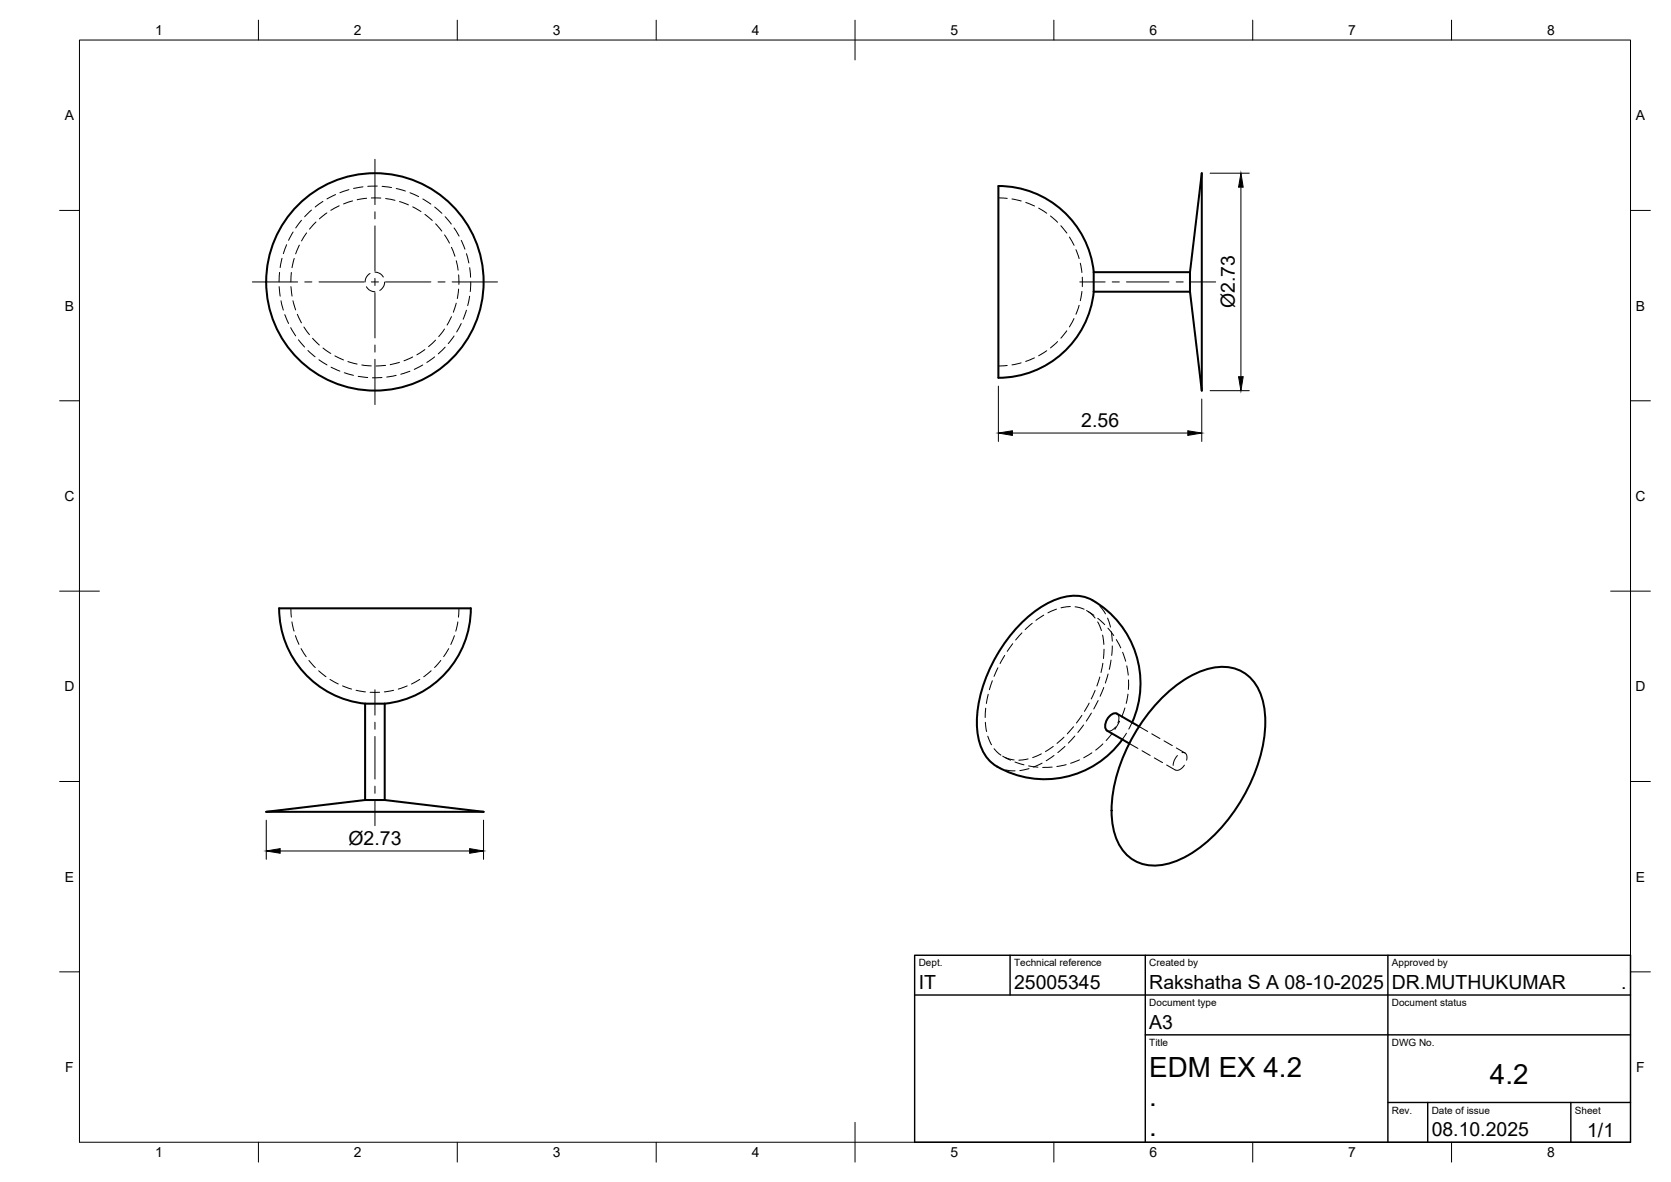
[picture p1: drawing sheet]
<svg xmlns="http://www.w3.org/2000/svg" width="420mm" height="297mm" viewBox="0 0 420 297" stroke-linecap="round" stroke-linejoin="round" font-family="sans-serif">
<!-- layer: Visible -->
<g fill="none" stroke="#000" stroke-width=".51">
<path d="M275 68.4v4.9M275 68.4h24.2M275 68.4a24 24 0 0 0-24-21.6v48.1a24 24 0 0 0 24-21.6M299.2 68.4l3-24.9v54.7l-3-24.9h-24.2M299.2 68.4v4.9M70.2 152.9h48.1a24 24 0 0 1-21.6 23.9M70.2 152.9a24.1 24.1 0 0 0 21.6 23.9M96.7 176.8h-4.9v24.2l-24.9 3h54.7l-24.9-3M96.7 176.8v24.2M292.7 174.9a25 25 0 0 1 12.9-7.2 10.2 10.2 0 0 1 11.9 8.2 31.8 31.8 0 0 1-3.1 20.9 41.2 41.2 0 0 1-15.6 18.1 14.4 14.4 0 0 1-12.4 1.9 11.4 11.4 0 0 1-6.6-9.3 34.7 34.7 0 0 1 4.3-21l2.1-3.7a43.9 43.9 0 0 1 6.5-7.9zM284.7 181.6a24 24 0 0 0-11.2-31.3 12.9 12.9 0 0 0-10.9 1.7 37.6 37.6 0 0 0-17 29.6 12.9 12.9 0 0 0 4 10.3 24 24 0 0 0 32.6-6.1M286.4 182.6l-5.5-3.3a2.17 2.17 0 0 0-2.5 1.5 2.17 2.17 0 0 0 0 2.8l5.6 3.2"/>
<path d="M91.8 201h4.9"/>
<circle cx="94.3" cy="70.8" r="27.3"/>
</g>
<!-- layer: Hidden -->
<g fill="none" stroke="#000" stroke-width=".25">
<path d="M73.7 58.3l-1.1 2.1M75.8 55.4l-1.4 1.9M77.1 58.5l-1.3 2M78.3 52.8l-1.7 1.7M79.4 55.8l-1.6 1.8M81.2 50.6l-2 1.4M82.2 53.5l-1.9 1.5M84.4 48.9l-2.2 1.1M85.3 51.7l-2.1 1.2M87.7 47.7l-2.2 .7M88.6 50.5l-2.2 .8M91.3 47l-2.4 .4"/>
<path d="M92.2 49.8l-2.4 .4M93.4 49.7l2.4 .1M94.9 46.8h-2.4M96.1 46.8l2.3 .3M97 49.9l2.3 .4M99.6 47.4l2.3 .6M100.5 50.7l2.2 .8M103.1 48.4l2.2 1M103.8 52l2.1 1.2M106.3 50l2 1.3M106.8 53.9l1.9 1.5M109.3 52l1.8 1.6"/>
<path d="M109.5 56.2l1.6 1.9M111.8 59l1.2 2.1M111.9 54.5l1.6 1.8M114.2 57.3l1.2 2M251 49.7l2.3 .2M254.4 50l2.4 .5M257.9 50.9l2.2 .9M261.2 52.3l2 1.3M264.1 54.3l1.8 1.6M266.7 56.7l1.5 1.9M268.9 59.6l1.2 2M70.2 72l.2 2.4"/>
<path d="M70.3 68.5l-.1 2.4M70.7 75.6l.5 2.3M70.9 64.9l-.5 2.4M71.6 79.1l1 2.2M72.1 61.5l-.9 2.2M73.2 72l.2 2.4M73.3 68.5l-.2 2.4M73.7 75.6l.6 2.3M74 64.9l-.6 2.4M74.8 79l1 2.1M75.3 61.6l-1 2.2M92.1 72.1l.7 .7 1.5 .5"/>
<path d="M93 68.7l-.8 .9-.4 1.3M94.3 68.4l1.5 .5 .6 .7M96.7 70.9l-.3 1.2-.9 .9M113.5 62.2l.9 2.2M113.5 79.6l-1.1 2.1M114.7 65.5l.5 2.4M114.7 76.2l-.7 2.3M115.3 69.1l.1 2.4M115.3 72.7l-.3 2.3M116 60.4l.9 2.2M117.3 63.8l.6 2.3M117.3 78l-.8 2.2"/>
<path d="M118.1 67.3l.2 2.4M118.1 74.5l-.5 2.3M118.4 70.9l-.2 2.4M270.5 62.7l.8 2.3M271.3 76.7l-.8 2.3M271.6 66.1l.4 2.4M272 73.2l-.4 2.4M272.1 69.7v2.3M73.1 82.3l1.2 2.1M75 85.4l1.6 1.8M76.4 82.2l1.4 1.9M77.4 88.1l1.8 1.6"/>
<path d="M78.6 85l1.7 1.7M80.2 90.4l2 1.3M81.2 87.5l2 1.3M83.2 92.3l2.2 1M84.2 89.4l2.2 1.1M86.6 93.7l2.3 .6M87.5 90.9l2.3 .6M90.1 94.6l2.4 .3M91 91.7l2.3 .3M96.1 94.9h-2.5M96.9 91.8l-2.3 .2M99.6 94.3l-2.4 .4"/>
<path d="M100.4 91.1l-2.3 .5M103.1 93.3l-2.3 .8M103.8 89.7l-2.2 1M106.3 91.7l-2.1 1.1M106.8 87.8l-2 1.4M109.3 89.7l-2 1.4M109.5 85.5l-1.7 1.6M111.8 82.7l-1.5 1.9M111.9 87.2l-1.7 1.7M114.2 84.4l-1.5 1.9M116 81.3l-1.2 2.1M253.3 91.8l-2.3 .2"/>
<path d="M256.8 91.2l-2.4 .5M260.1 89.9l-2.2 .9M263.2 88.1l-2 1.3M265.9 85.8l-1.8 1.6M268.2 83.1l-1.5 1.9M270 80.1l-1.1 2.1M73.1 152.9l.2 2.2M73.4 156.3l.5 2.3M74.3 159.7l.9 2.2M114.3 159.8l-1 2.2M115.1 156.3l-.5 2.3M115.4 152.9l-.1 2.2"/>
<path d="M256.9 159.1l-1.5 1.7M259.5 156.6l-1.7 1.6M262.4 154.6l-1.9 1.3M265.6 153.1l-2.1 .9M269.1 152.4l-2.3 .3M270.3 152.5l2.3 .6M273.2 153.4l1.9 1.2M273.6 153.7l1.7 1.6M274.7 150.8l1 .7M276 156.3l.9 2.2M276 155.4l1.8 1.6M276.6 152.3l1.4 2"/>
<path d="M277.2 159.6l.4 2.4M278.5 155.3l.7 2.3M278.6 157.8l1.4 1.9M279.4 158.8l.3 2.3M75.7 163l1.3 2M77.7 166l1.6 1.8M80.1 168.6l1.9 1.5M83 170.7l2 1.2M86.1 172.4l2.3 .8M89.5 173.5l2.4 .4M93.1 174h2.3M99 173.5l-2.4 .4"/>
<path d="M102.4 172.4l-2.3 .8M105.6 170.7l-2.1 1.2M108.4 168.6l-1.9 1.5M110.8 166l-1.5 1.8M112.8 163l-1.3 2M247.8 178l-.1 2.3M248.5 174.5l-.5 2.3M249.5 171.1l-.7 2.2M250.9 167.8l-1 2.2M252.6 164.7l-1.1 2.1M254.6 161.8l-1.3 1.9M272 179.8l-1.3 1.9"/>
<path d="M273.9 176.7l-1.2 2.1M274.4 179.2l-1.3 2M275.4 173.5l-1 2.1M276.1 176.1l-1.1 2.1M276.5 170.1l-.7 2.3M277.3 166.7l-.5 2.3M277.5 172.8l-.9 2.2M277.6 163.1l-.1 2.4M278.6 169.4l-.7 2.2M279.4 165.9l-.5 2.3M279.7 162.3l-.2 2.4M280.7 160.7l1.1 2.1"/>
<path d="M280.8 179.4a1.91 1.91 0 0 1 .3 2.3M282.3 163.9l.7 2.3M282.9 177.9l-.9 2.3M283.3 167.3l.4 2.4M283.6 174.4l-.4 2.4M283.8 170.9l-.1 2.4M247.8 181.5l.3 2.3M248.4 185l.9 2.2M250 188.2l1.7 1.6M250.6 192.6l1.1 .5M252.1 190l2 1M252.7 190.3l2.3 .7"/>
<path d="M252.9 193.5l2.3 .2M255.2 191.5l2.3 .7M258.5 190.7l-2.3 .3M258.6 192.5l2.4 .3M258.7 193.2l-2.3 .5M261.8 189.4l-2.1 1M262 191.8l-2.1 1M264.6 192.8l-2.4 .1M264.8 187.6l-1.9 1.3M265 189.9l-1.9 1.3M267.5 185.3l-1.7 1.5M267.8 187.6l-1.8 1.5"/>
<path d="M268.1 192.2l-2.4 .4M269.9 182.6l-1.5 1.8M270.3 185l-1.7 1.7M271.4 191l-2.2 .8M272.5 182.2l-1.5 1.9M274.5 189.2l-2 1.2M277.3 187l-1.8 1.5M279.7 184.3l-1.6 1.8M280.5 182.7a1.93 1.93 0 0 1-2.1 .9M281.5 181.2l-1.2 2.1M283.2 184.3l-1 1.5M284 186.8l2.1 1.3"/>
<path d="M284.6 181.6l-.8 1.6M286.4 182.6l2.2 1.2M287.1 188.7l2.1 1.2M289.6 184.4l2.1 1.2M290.2 190.5l2.1 1.2M292.7 186.2l2.1 1.2M293.3 192.2l2.2 1.3M295.8 188l2.1 1.2M296.1 189.9l-.9 1.2-.2 1.2M297.2 189.1a1.13 1.13 0 0 1 1.1 .5 1.13 1.13 0 0 1 .1 1.1v.3M297.8 192.3a2.22 2.22 0 0 1-2.2 1.2"/>
</g>
<!-- layer: BORDER -->
<g fill="none" stroke="#000" stroke-width=".25">
<path d="M20 10.1h390v276.9h-390zM65 5.1v5M115 5.1v5M165 5.1v5M215 5.1v10M265 5.1v5M315 5.1v5M365 5.1v5M15 52.9h5M410 52.9h5M15 100.7h5M410 100.7h5"/>
<path d="M15 148.6h10M405 148.6h10M15 196.4h5M410 196.4h5M15 244.2h5M410 244.2h5M65 287v5M115 287v5M165 287v5M215 282.1v9.9M265 287v5M315 287v5"/>
<path d="M365 287v5"/>
</g>
<!-- layer: TITLEBLOCK -->
<path d="M230 240.1h180v46.9h-180zM230 250h180M254 240.1v9.9M288 240.1v46.9M349 240.1v46.9M288 260.1h122M349 277.1h61M359 277.1v9.9M395 277.1v9.9" fill="none" stroke="#000" stroke-width=".36"/>
<!-- layer: Smart Centers -->
<g fill="none" stroke="#000" stroke-width=".25">
<path d="M94.3 40v11.4M94.3 53.2v1.8M94.3 56.8v11.4M63.5 70.9h11.3M76.6 70.9h1.8M80.2 70.9h11.4M93.4 70.9h1.8M94.3 70v1.7M94.3 73.5v11.4M96.9 70.9h11.4M110.1 70.9h1.8M113.7 70.9h11.4"/>
<path d="M271.5 70.9h6.4M279.7 70.9h1.8M283.2 70.9h10.7M295.7 70.9h1.8M299.3 70.9h6.4M94.3 86.7v1.8M94.3 90.3v11.4M94.3 173.3v6.4M94.3 181.5v1.8M94.3 185.1v10.7M94.3 197.6v1.8M94.3 201.1v6.4"/>
</g>
<!-- layer: FD_Dimensions -->
<path d="M304.3 43.5h9.8M312 47v47.7M251 97v13.9M304.3 98.2h9.8M254.6 108.8h44.1M302.2 100.3v10.6M67 206.1v9.8M70.4 213.9h47.7M121.6 206.1v9.8" fill="none" stroke="#000" stroke-width=".25"/>
<path d="M312 43.5l.6 3.5h-1.2zM311.4 94.7h1.2l-.6 3.5zM251 108.8l3.6-.5v1.1zM298.7 108.3l3.5 .5-3.5 .6zM67 213.9l3.4-.6v1.1zM118.1 213.3l3.5 .6-3.5 .5z" fill="#000" stroke="#000" stroke-width=".25"/>
<g font-size="7">
<text x="289" y="270.6">EDM EX 4.2</text>
<text x="374.6" y="272.3">4.2</text>
<text x="289" y="278.1">.</text>
<text x="289" y="285.5">.</text>
</g>
<g font-size="4.9">
<text x="310.5" y="77.5" transform="rotate(-90 310.5 77.5)">Ø2.73</text>
<text x="271.9" y="107.4">2.56</text>
<text x="87.6" y="212.3">Ø2.73</text>
<text x="231" y="248.5">IT</text>
<text x="255" y="248.5">25005345</text>
<text x="289" y="248.5">Rakshatha S A 08-10-2025</text>
<text x="350" y="248.5">DR.MUTHUKUMAR</text>
<text x="407.6" y="248.5">.</text>
<text x="289" y="258.6">A3</text>
<text x="360" y="285.5">08.10.2025</text>
<text x="399.1" y="285.7">1/1</text>
</g>
<g font-size="3.5">
<text x="39" y="8.8">1</text>
<text x="89" y="8.8">2</text>
<text x="139" y="8.8">3</text>
<text x="189" y="8.8">4</text>
<text x="239" y="8.8">5</text>
<text x="289" y="8.8">6</text>
<text x="339" y="8.8">7</text>
<text x="389" y="8.8">8</text>
<text x="16.3" y="30.2">A</text>
<text x="411.3" y="30.2">A</text>
<text x="16.3" y="78">B</text>
<text x="411.3" y="78">B</text>
<text x="16.2" y="125.9">C</text>
<text x="411.2" y="125.9">C</text>
<text x="16.2" y="173.7">D</text>
<text x="411.2" y="173.7">D</text>
<text x="16.3" y="221.6">E</text>
<text x="411.3" y="221.6">E</text>
<text x="16.4" y="269.4">F</text>
<text x="411.4" y="269.4">F</text>
<text x="39" y="290.8">1</text>
<text x="89" y="290.8">2</text>
<text x="139" y="290.8">3</text>
<text x="189" y="290.8">4</text>
<text x="239" y="290.8">5</text>
<text x="289" y="290.8">6</text>
<text x="339" y="290.8">7</text>
<text x="389" y="290.8">8</text>
</g>
<g font-size="2.5">
<text x="231" y="242.9">Dept.</text>
<text x="255" y="242.9">Technical reference</text>
<text x="289" y="242.9">Created by</text>
<text x="350" y="242.9">Approved by</text>
<text x="289" y="252.8">Document type</text>
<text x="350" y="252.8">Document status</text>
<text x="289" y="262.9">Title</text>
<text x="350" y="262.9">DWG No.</text>
<text x="350" y="279.9">Rev.</text>
<text x="360" y="279.9">Date of issue</text>
<text x="396" y="279.9">Sheet</text>
</g>
</svg>
